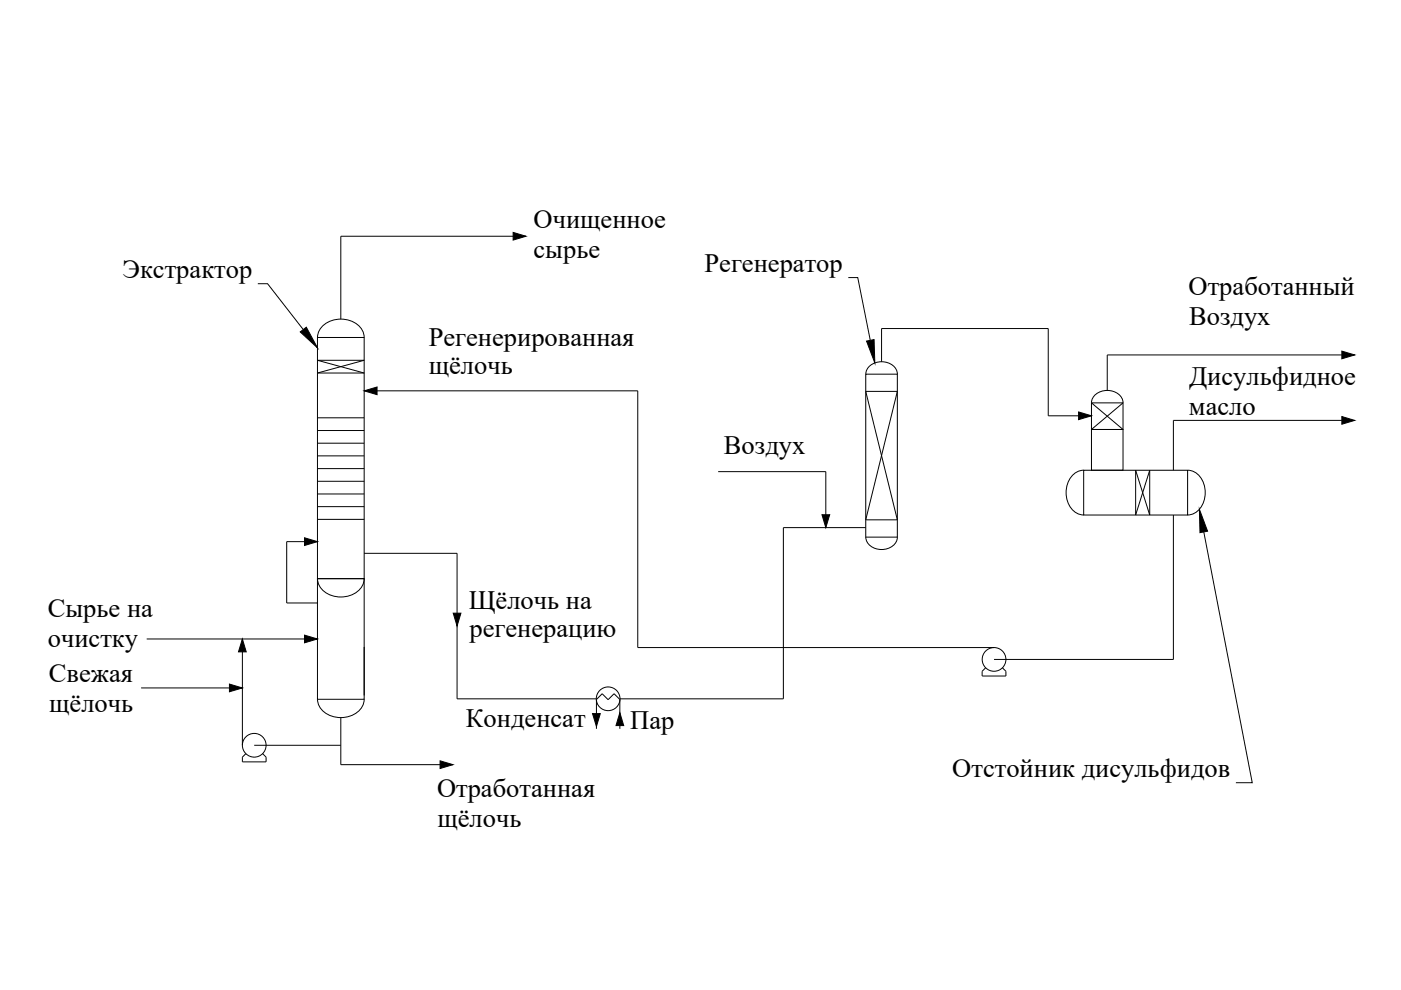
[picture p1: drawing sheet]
<svg xmlns="http://www.w3.org/2000/svg" width="297mm" height="210mm" viewBox="0 0 297 210" stroke-linecap="round" stroke-linejoin="round" font-family="sans-serif">
<!-- layer: 0 -->
<g fill="none" stroke="#000" stroke-width=".21">
<path d="M111.5 50.1h-39.2v17.6M179.9 58.9h2l2.6 13.3M54.7 60.2h2l7.6 9.7M67.3 71.6h9.9v51.1h-9.9zM67.3 76.4h9.9l-9.9 2.7h9.9zM67.3 71.5a4.3 4.3 0 0 1 4.1-3.8 5.1 5.1 0 0 1 5.7 3.1l.1 .7M183.6 79.3h6.7v34.6h-6.7zM183.6 79.3a3.2 3.2 0 0 1 4.1-2.5 2.86 2.86 0 0 1 2.6 2.5M186.9 76.7v-7h35.3v18.5h9.2M284.5 75.3h-49.7v7.5M67.3 94h9.9M67.3 91.3h9.9"/>
<path d="M67.3 99.4h9.9M67.3 96.7h9.9M67.3 88.6h9.9M77.2 82.9h58v54.4h75.6M183.6 83h6.7l-6.7 27.2h6.7zM229.8 99.7h22v9.5h-22zM229.8 99.7a4.3 4.3 0 0 0-3.8 4.7 4.4 4.4 0 0 0 3.8 4.8M231.4 85.4a3.2 3.2 0 0 1 4.1-2.5 2.86 2.86 0 0 1 2.6 2.5M231.4 91.1h6.7v8.6h-6.7zM231.4 85.4h6.7v5.7h-6.7zM231.4 85.4l6.7 5.7M238.1 85.4l-6.7 5.7"/>
<path d="M240.8 99.7v9.5l3-9.5v9.5zM251.8 99.7a4.3 4.3 0 0 1 3.7 4.7 4.4 4.4 0 0 1-3.7 4.8M284.5 89.1h-35.7v10.6M67.3 110.1h9.9M67.3 107.4h9.9M67.3 104.7h9.9M67.3 102h9.9M67.3 114.8h-6.5v13h6.5M77.2 117.3h19.7v30.9h29.5M152.3 100h22.8v11.9M183.6 111.9h-17.5v36.3h-34.6M183.6 113.9a3.2 3.2 0 0 0 4.1 2.5 2.86 2.86 0 0 0 2.6-2.5"/>
<path d="M248.8 109.2v30.6h-38M255.2 112.8l10.3 53.2h-3.5M31.1 135.5h36.2M51.4 135.5v22.5M67.3 122.7h9.9v25.6h-9.9zM67.3 122.7a4.3 4.3 0 0 0 4.1 3.8 5.1 5.1 0 0 0 5.7-3.1l.1-.7M77.2 137.2v10.3M29.9 145.9h21.5M52.1 159.8l-.7 .7v1h5v-1l-.7-.7M53.9 158h18.4M67.3 148.3a4.3 4.3 0 0 0 4.1 3.8 5.1 5.1 0 0 0 5.7-3.1l.1-.7M72.3 152.2v9.9h23.8"/>
<path d="M126.5 154.5v-6.2l1.2-1.2 1.2 1.2 1.3-1.2 1.2 1.2v6.2M209 141.6l-.8 .7v1h5.1v-1l-.8-.7"/>
<circle cx="210.8" cy="139.8" r="2.51"/>
<circle cx="53.9" cy="158" r="2.51"/>
<circle cx="128.9" cy="148.2" r="2.51"/>
</g>
<g fill="#000" stroke="#000" stroke-width=".21">
<path d="M108.8 49.3l2.7 .8-2.7 .8zM63.7 70.4l1.2-1 2.4 4.3zM183.7 72.3l1.6-.3 .2 5zM284.5 74.4l2.7 .9-2.7 .8zM77.2 82.9l2.7-.8v1.6zM228.7 87.3l2.7 .9-2.7 .8zM284.5 88.3l2.7 .8-2.7 .8zM64.6 114l2.7 .8-2.7 .9zM174.3 109.1h1.6l-.8 2.8zM254.3 108l1.7 4.6-1.6 .3zM51.4 135.5l.8 2.7h-1.6zM64.6 134.7l2.7 .8-2.7 .8z"/>
<path d="M96.1 130h1.6l-.8 2.7zM48.6 145l2.8 .9-2.8 .8zM125.6 151.3h1.7l-.8 2.7zM131.4 151.1l.8 2.7h-1.6zM93.3 161.3l2.8 .8-2.8 .8z"/>
</g>
<g font-size="5.6">
<text x="113.1" y="48.3">Очищенное</text>
<text x="26" y="59">Экстрактор</text>
<text x="113.1" y="54.6">сырье</text>
<text x="149.4" y="57.6">Регенератор</text>
<text x="252" y="62.5">Отработанный</text>
<text x="252.1" y="68.9">Воздух</text>
<text x="90.9" y="73.4">Регенерированная</text>
<text x="90.9" y="79.3">щёлочь</text>
<text x="252.1" y="81.6">Дисульфидное</text>
<text x="252.1" y="87.9">масло</text>
<text x="153.5" y="96.3">Воздух</text>
<text x="10.1" y="130.8">Сырье на</text>
<text x="99.4" y="129.1">Щёлочь на</text>
<text x="10.1" y="137.1">очистку</text>
<text x="99.6" y="135.1">регенерацию</text>
<text x="10.3" y="144.6">Свежая</text>
<text x="10.4" y="150.9">щёлочь</text>
<text x="98.8" y="154.2">Конденсат</text>
<text x="133.6" y="154.6">Пар</text>
<text x="201.9" y="164.8">Отстойник дисульфидов</text>
<text x="92.7" y="168.9">Отработанная</text>
<text x="92.7" y="175.3">щёлочь</text>
</g>
</svg>
